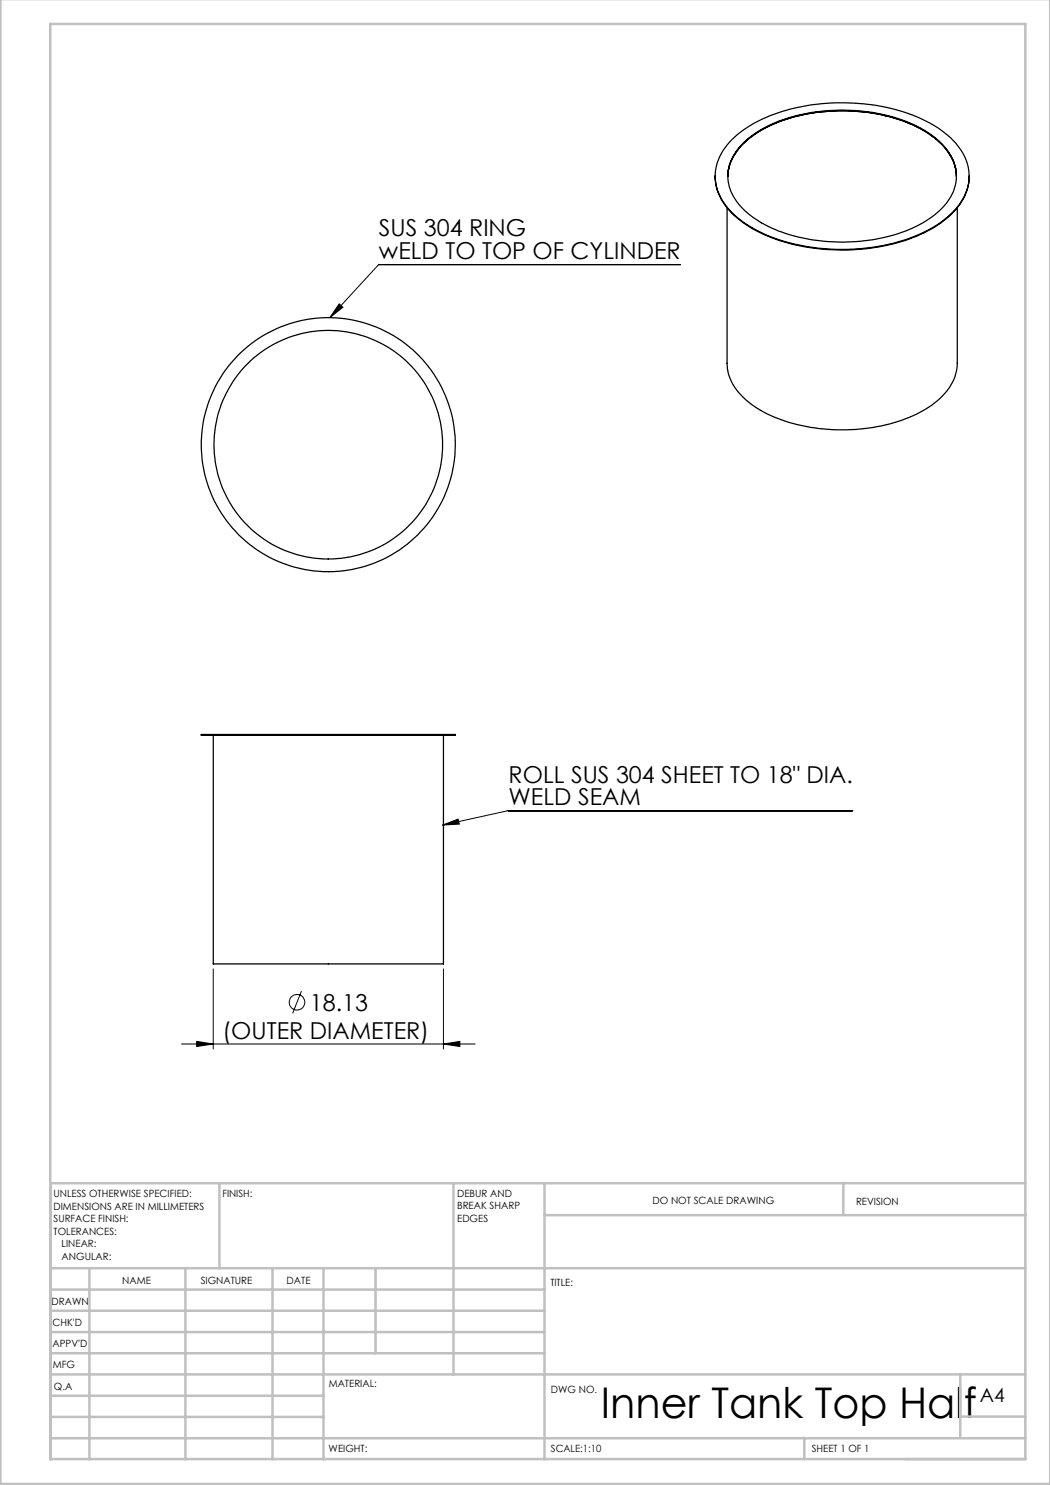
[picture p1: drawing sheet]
<svg xmlns="http://www.w3.org/2000/svg" width="210mm" height="297mm" viewBox="0 0 210 297" stroke-linecap="round" stroke-linejoin="round" font-family="sans-serif">
<g fill="none" stroke="#000" stroke-width=".2">
<path d="M136.1 52.9h-60.4l-9.7 10.6M67.8 60.8l.8 .7-2.6 2zM88.5 165l3.1-1.2 .3 1zM170.5 162.1h-68.9l-13.1 2.9M42.7 193.8v16M60.3 198.2l-1.8 4.5M88.7 193.8v16M36.3 208.8h58.7M39.3 208.3l3.4 .5-3.4 .5zM88.7 208.8l3.3-.5v1z"/>
<circle cx="59.4" cy="200.5" r="1.56"/>
</g>
<g fill="none" stroke="#c0c0c0" stroke-width=".5">
<path d="M.1 -.1v296.9h209.9v-296.9M10.1 4.8h195v287h-195zM43.9 236.6v17M90.7 236.6v38.3M108.9 236.6v55.3M168.7 236.6v6.3M205.1 236.6h-195v55.3M10.1 253.6h195M10.1 257.9h98.8M17.9 253.6v38.3M37.1 253.6v38.3M54.5 253.6v38.3"/>
<path d="M64.7 253.6v38.3M75.1 253.6v17M108.9 243h96.2M10.1 270.6h98.8M10.1 266.4h98.8M10.1 262.1h98.8M10.1 279.1h54.6M10.1 274.9h195M192.1 274.8v12.7M10.1 287.7h195M10.1 283.4h54.6M160.9 287.5v4.3"/>
<path d="M192.1 283.3h13"/>
</g>
<g fill="#000">
<path d="M67.8 60.8l.8 .7-2.6 2zM88.5 165l3.1-1.2 .3 1z"/>
<path d="M88.7 208.8l3.3-.5v1zM39.3 208.3l3.4 .5-3.4 .5z"/>
</g>
<g fill="none" stroke="#000" stroke-width=".25">
<path d="M143 35.2a11.5 11.5 0 0 0 5.6 9.3 35.7 35.7 0 0 0 21.6 5.5 34.5 34.5 0 0 0 17.9-5.4 12.2 12.2 0 0 0 5.7-8.5v-.9M145.6 35.3a11 11 0 0 1 5.5-8.5 31.9 31.9 0 0 1 18.2-4.6 30.6 30.6 0 0 1 17.6 5.4 10.1 10.1 0 0 1 4.4 7.7M146.3 28a28.9 28.9 0 0 1 16.2-7 38.7 38.7 0 0 1 24.2 4 14 14 0 0 1 6.8 7.7 10 10 0 0 1-3.7 10.4 29.3 29.3 0 0 1-15.9 6.4 38.6 38.6 0 0 1-23.4-3.9 14.2 14.2 0 0 1-7.2-8.1 9.7 9.7 0 0 1 3-9.5zM148.5 28.8a26 26 0 0 1 15.5-6.5 34.6 34.6 0 0 1 20.6 3.6 12.7 12.7 0 0 1 6.5 7.8 9.1 9.1 0 0 1-3.7 8.8 26.8 26.8 0 0 1-14.5 5.7 34.6 34.6 0 0 1-20.6-3.6 12.6 12.6 0 0 1-6.6-7.8 8.8 8.8 0 0 1 2.8-8zM145.4 41.6v31.1a10 10 0 0 0 4.4 7.8 29.7 29.7 0 0 0 16.7 5.4 33.5 33.5 0 0 0 19.3-4.5 11 11 0 0 0 5.7-8.5v-31.3M40.3 146.9h50.8v.2h-50.8zM42.7 147.1v45.7h46v-45.7"/>
<circle cx="65.7" cy="88.9" r="22.8"/>
<circle cx="65.7" cy="88.9" r="25.4"/>
</g>
<text font-size="8.5" x="120.2" y="283.5">Inner Tank Top Half</text>
<g font-size="4.7">
<text x="75.8" y="47.3">SUS 304 RING</text>
<text x="75.8" y="51.8">wELD TO TOP OF CYLINDER</text>
<text x="101.7" y="156.5">ROLL SUS 304 SHEET TO 18&quot; DIA.</text>
<text x="101.7" y="161">WELD SEAM</text>
<text x="62" y="202.1">18.13</text>
<text x="44.5" y="207.8">(OUTER DIAMETER)</text>
</g>
<text font-size="3.9" x="196" y="280.4">A4</text>
<g font-size="2">
<text x="10.7" y="239.5">UNLESS OTHERWISE SPECIFIED:</text>
<text x="44.5" y="239.5">FINISH:</text>
<text x="91.4" y="239.4">DEBUR AND</text>
<text x="10.7" y="242">DIMENSIONS ARE IN MILLIMETERS</text>
<text x="10.7" y="244.5">SURFACE FINISH:</text>
<text x="91.4" y="241.9">BREAK SHARP</text>
<text x="91.4" y="244.4">EDGES</text>
<text x="130.5" y="240.8">DO NOT SCALE DRAWING</text>
<text x="171.2" y="241">REVISION</text>
<text x="10.7" y="247">TOLERANCES:</text>
<text x="12.3" y="249.5">LINEAR:</text>
<text x="12.3" y="252">ANGULAR:</text>
<text x="24.4" y="256.9">NAME</text>
<text x="40.1" y="256.8">SIGNATURE</text>
<text x="57.3" y="256.8">DATE</text>
<text x="110.1" y="257.1">TITLE:</text>
<text x="10.3" y="260.9">DRAWN</text>
<text x="10.5" y="269.3">APPV'D</text>
<text x="10.5" y="265.2">CHK'D</text>
<text x="10.6" y="273.6">MFG</text>
<text x="10.8" y="278">Q.A</text>
<text x="65.8" y="277.4">MATERIAL:</text>
<text x="110.2" y="278.5">DWG NO.</text>
<text x="65.7" y="290.4">WEIGHT:</text>
<text x="110.2" y="290.5">SCALE:1:10</text>
<text x="162.4" y="290.4">SHEET 1 OF 1</text>
</g>
</svg>
